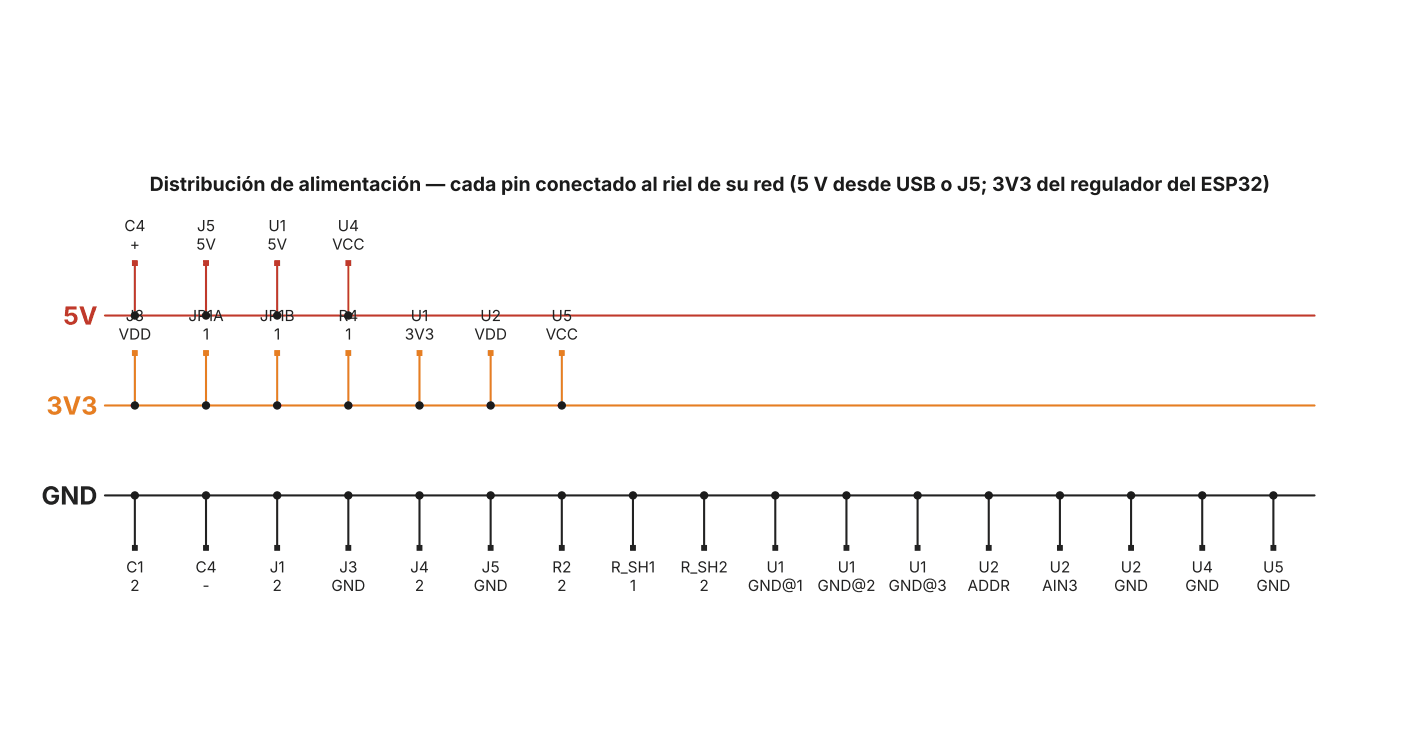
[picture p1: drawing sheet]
<svg xmlns="http://www.w3.org/2000/svg" width="356mm" height="190mm" viewBox="0 0 356 190" stroke-linecap="round" stroke-linejoin="round" font-family="sans-serif">
<path d="M34.2 66.7v13.3M52.3 66.7v13.3M70.4 66.7v13.3M88.4 66.7v13.3M26.6 80h307.1" fill="none" stroke="#c0392b" stroke-width=".53"/>
<path d="M34.2 89.5v13.4M52.3 89.5v13.4M70.4 89.5v13.4M88.4 89.5v13.4M106.5 89.5v13.4M124.5 89.5v13.4M142.6 89.5v13.4M26.6 102.9h307.1" fill="none" stroke="#e67e22" stroke-width=".53"/>
<g fill="none" stroke="#222" stroke-width=".53">
<path d="M26.6 125.7h307.1M34.2 125.7v13.3M52.3 125.7v13.3M70.4 125.7v13.3M88.4 125.7v13.3M106.5 125.7v13.3M124.5 125.7v13.3M142.6 125.7v13.3M160.7 125.7v13.3M178.7 125.7v13.3M196.8 125.7v13.3M214.8 125.7v13.3"/>
<path d="M232.9 125.7v13.3M251 125.7v13.3M269 125.7v13.3M287.1 125.7v13.3M305.1 125.7v13.3M323.2 125.7v13.3"/>
</g>
<g fill="#c0392b" stroke="#c0392b" stroke-width=".35">
<path d="M33.7 66.2h1.1v1.1h-1.1z"/>
<path d="M51.7 66.2h1.2v1.1h-1.2z"/>
<path d="M69.8 66.2h1.1v1.1h-1.1z"/>
<path d="M87.8 66.2h1.2v1.1h-1.2z"/>
</g>
<g fill="#e67e22" stroke="#e67e22" stroke-width=".35">
<path d="M33.7 89h1.1v1.1h-1.1z"/>
<path d="M51.7 89h1.2v1.1h-1.2z"/>
<path d="M69.8 89h1.1v1.1h-1.1z"/>
<path d="M87.8 89h1.2v1.1h-1.2z"/>
<path d="M105.9 89h1.1v1.1h-1.1z"/>
<path d="M124 89h1.1v1.1h-1.1z"/>
<path d="M142 89h1.2v1.1h-1.2z"/>
</g>
<g fill="#222" stroke="#222" stroke-width=".35">
<path d="M33.7 138.4h1.1v1.1h-1.1z"/>
<path d="M51.7 138.4h1.2v1.1h-1.2z"/>
<path d="M69.8 138.4h1.1v1.1h-1.1z"/>
<path d="M87.8 138.4h1.2v1.1h-1.2z"/>
<path d="M105.9 138.4h1.1v1.1h-1.1z"/>
<path d="M124 138.4h1.1v1.1h-1.1z"/>
<path d="M142 138.4h1.2v1.1h-1.2z"/>
<path d="M160.1 138.4h1.1v1.1h-1.1z"/>
<path d="M178.2 138.4h1.1v1.1h-1.1z"/>
<path d="M196.2 138.4h1.1v1.1h-1.1z"/>
<path d="M214.3 138.4h1.1v1.1h-1.1z"/>
<path d="M232.3 138.4h1.2v1.1h-1.2z"/>
<path d="M250.4 138.4h1.1v1.1h-1.1z"/>
<path d="M268.5 138.4h1.1v1.1h-1.1z"/>
<path d="M286.5 138.4h1.2v1.1h-1.2z"/>
<path d="M304.6 138.4h1.1v1.1h-1.1z"/>
<path d="M322.6 138.4h1.2v1.1h-1.2z"/>
</g>
<g fill="#1b1b1b" stroke="#1b1b1b" stroke-width=".35">
<circle cx="34.2" cy="80" r=".88"/>
<circle cx="52.3" cy="80" r=".88"/>
<circle cx="70.4" cy="80" r=".88"/>
<circle cx="88.4" cy="80" r=".88"/>
<circle cx="34.2" cy="102.9" r=".88"/>
<circle cx="52.3" cy="102.9" r=".88"/>
<circle cx="70.4" cy="102.9" r=".88"/>
<circle cx="88.4" cy="102.9" r=".88"/>
<circle cx="106.5" cy="102.9" r=".88"/>
<circle cx="124.5" cy="102.9" r=".88"/>
<circle cx="142.6" cy="102.9" r=".88"/>
<circle cx="34.2" cy="125.7" r=".88"/>
<circle cx="52.3" cy="125.7" r=".88"/>
<circle cx="70.4" cy="125.7" r=".88"/>
<circle cx="88.4" cy="125.7" r=".88"/>
<circle cx="106.5" cy="125.7" r=".88"/>
<circle cx="124.5" cy="125.7" r=".88"/>
<circle cx="142.6" cy="125.7" r=".88"/>
<circle cx="160.7" cy="125.7" r=".88"/>
<circle cx="178.7" cy="125.7" r=".88"/>
<circle cx="196.8" cy="125.7" r=".88"/>
<circle cx="214.8" cy="125.7" r=".88"/>
<circle cx="232.9" cy="125.7" r=".88"/>
<circle cx="251" cy="125.7" r=".88"/>
<circle cx="269" cy="125.7" r=".88"/>
<circle cx="287.1" cy="125.7" r=".88"/>
<circle cx="305.1" cy="125.7" r=".88"/>
<circle cx="323.2" cy="125.7" r=".88"/>
</g>
<text font-size="6.3" fill="#c0392b" x="15.9" y="82.4">5V</text>
<text font-size="6.3" fill="#e67e22" x="11.8" y="105.2">3V3</text>
<text font-size="6.3" fill="#222" x="10.5" y="128">GND</text>
<text font-size="4.9" fill="#1b1b1b" x="38" y="48.4">Distribución de alimentación — cada pin conectado al riel de su red (5 V desde USB o J5; 3V3 del regulador del ESP32)</text>
<g font-size="3.9" fill="#222">
<text x="31.6" y="58.6">C4</text>
<text x="50" y="58.6">J5</text>
<text x="68.1" y="58.6">U1</text>
<text x="85.7" y="58.6">U4</text>
<text x="32.9" y="63.3">+</text>
<text x="49.8" y="63.3">5V</text>
<text x="67.8" y="63.3">5V</text>
<text x="84.3" y="63.3">VCC</text>
<text x="31.9" y="81.4">J3</text>
<text x="47.8" y="81.4">JP1A</text>
<text x="65.9" y="81.4">JP1B</text>
<text x="85.9" y="81.4">R4</text>
<text x="104.2" y="81.4">U1</text>
<text x="121.9" y="81.4">U2</text>
<text x="140" y="81.4">U5</text>
<text x="30.1" y="86.1">VDD</text>
<text x="51.5" y="86.1">1</text>
<text x="69.6" y="86.1">1</text>
<text x="87.6" y="86.1">1</text>
<text x="102.7" y="86.1">3V3</text>
<text x="120.4" y="86.1">VDD</text>
<text x="138.5" y="86.1">VCC</text>
<text x="32" y="145.2">C1</text>
<text x="33" y="149.9">2</text>
<text x="49.6" y="145.2">C4</text>
<text x="51.4" y="149.9">-</text>
<text x="68.5" y="145.2">J1</text>
<text x="69.2" y="149.9">2</text>
<text x="84.1" y="149.9">GND</text>
<text x="86.1" y="145.2">J3</text>
<text x="104.1" y="145.2">J4</text>
<text x="105.3" y="149.9">2</text>
<text x="120.2" y="149.9">GND</text>
<text x="122.2" y="145.2">J5</text>
<text x="140.2" y="145.2">R2</text>
<text x="141.4" y="149.9">2</text>
<text x="155" y="145.2">R_SH1</text>
<text x="159.9" y="149.9">1</text>
<text x="172.7" y="145.2">R_SH2</text>
<text x="177.5" y="149.9">2</text>
<text x="189.8" y="149.9">GND@1</text>
<text x="194.5" y="145.2">U1</text>
<text x="207.5" y="149.9">GND@2</text>
<text x="212.6" y="145.2">U1</text>
<text x="225.5" y="149.9">GND@3</text>
<text x="230.7" y="145.2">U1</text>
<text x="245.6" y="149.9">ADDR</text>
<text x="248.3" y="145.2">U2</text>
<text x="264.5" y="149.9">AIN3</text>
<text x="266.4" y="145.2">U2</text>
<text x="282.8" y="149.9">GND</text>
<text x="284.5" y="145.2">U2</text>
<text x="300.8" y="149.9">GND</text>
<text x="302.5" y="145.2">U4</text>
<text x="318.9" y="149.9">GND</text>
<text x="320.6" y="145.2">U5</text>
</g>
</svg>
